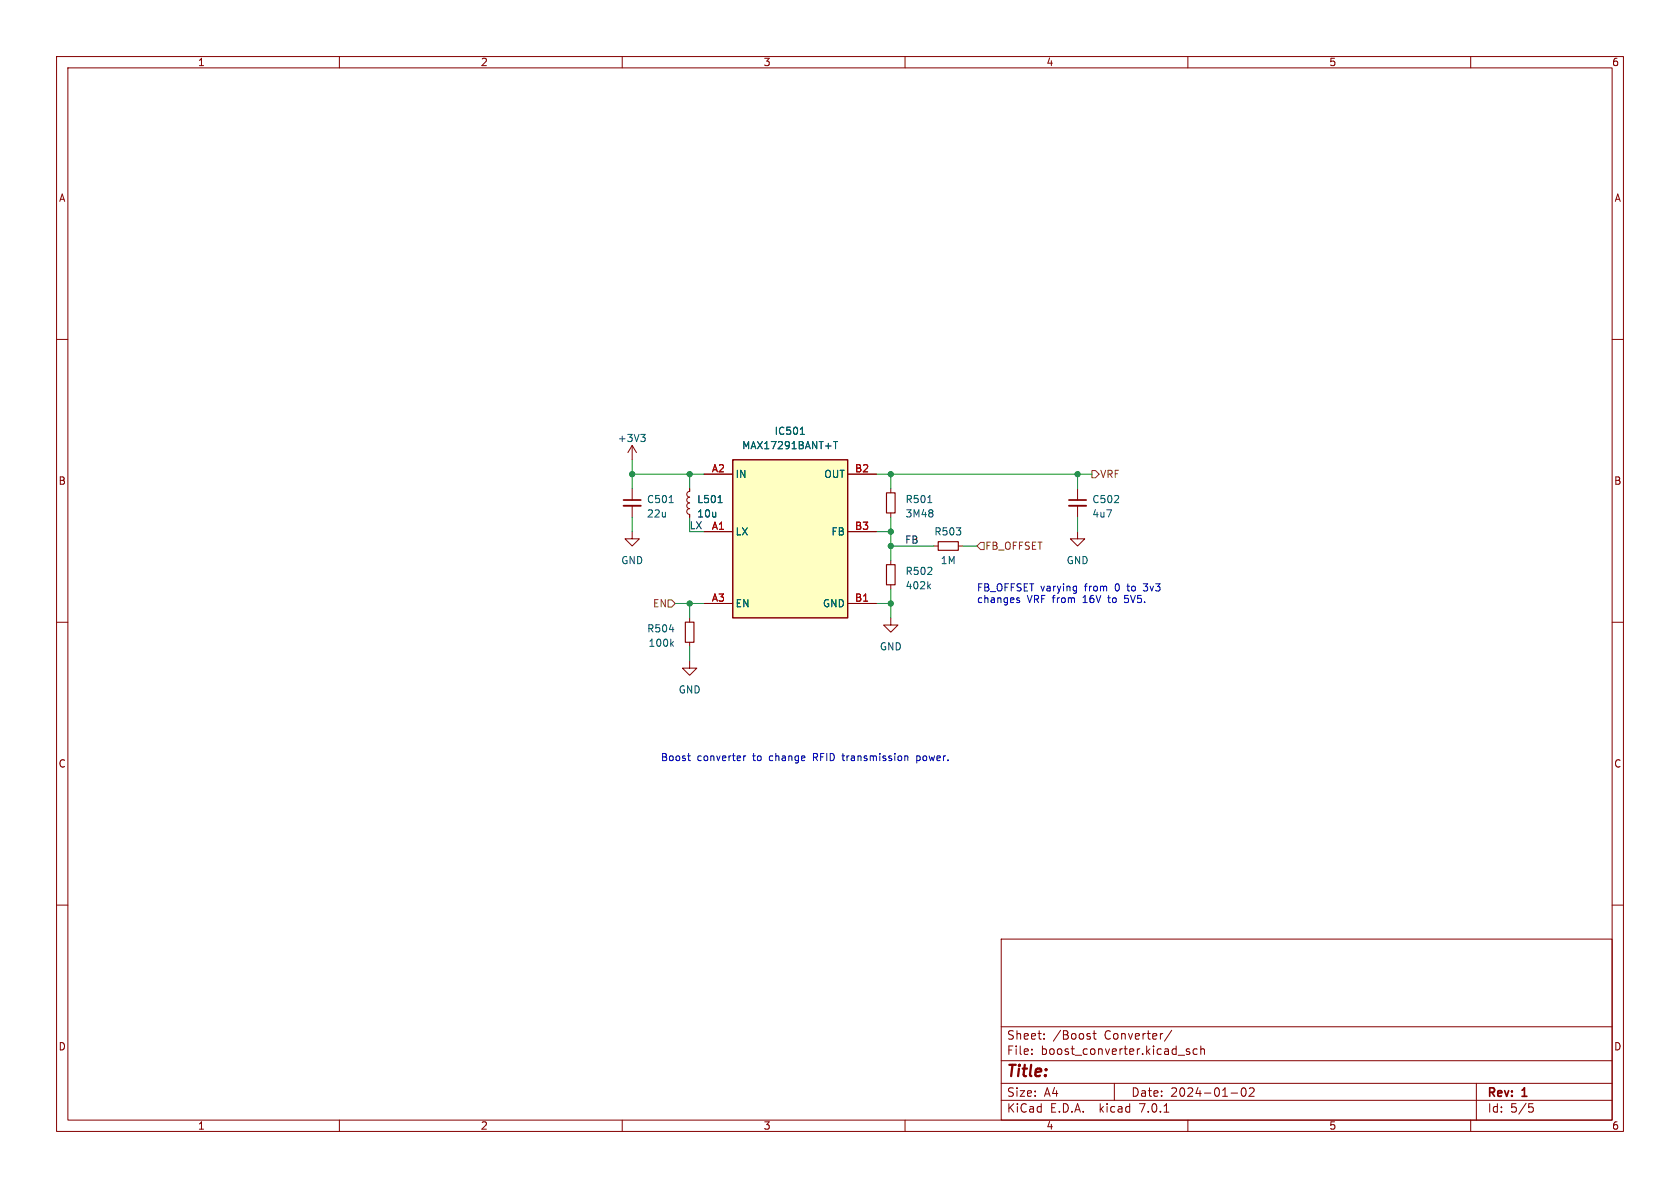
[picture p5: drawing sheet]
<svg xmlns="http://www.w3.org/2000/svg" width="297mm" height="210mm" viewBox="0 0 297 210" stroke-linecap="round" stroke-linejoin="round" font-family="sans-serif">
<g fill="none" stroke="#840000" stroke-width=".18">
<path d="M10 10h277v190h-277zM12 12h273v186h-273zM60 10v2M110 10v2M160 10v2M210 10v2M260 10v2M10 60h2M285 60h2M111.8 78.7l-.8 1.3M111.8 78.7v2.6M111.8 78.7l.7 1.3"/>
<path d="M111.8 94v1.3h1.2l-1.2 1.2-1.3-1.2h1.3M111.8 86.4v2M111.8 89.4v2M121.9 86.4v.5l-.3 .1-.2 .4 .2 .3 .3 .2-.3 .1-.2 .4 .2 .3 .3 .2-.3 .1-.2 .4 .2 .4 .3 .1-.3 .2-.2 .3 .2 .4 .3 .1v.5M124.5 94h5M124.5 83.8h5M149.9 94h5M149.9 83.8h5M157.5 86.4v.7M157.5 90.7v.7M157.5 99.1v.7M165.1 96.5h.8"/>
<path d="M169.4 96.5h.8M190.5 94v1.3h1.3l-1.3 1.2-1.3-1.2h1.3M190.5 86.4v2M190.5 89.4v2M10 110h2M121.9 116.8v1.3h1.3l-1.3 1.3-1.3-1.3h1.3M121.9 109.2v.8M121.9 113.5v.8M124.5 106.7h5M149.9 106.7h5M157.5 109.2v1.3h1.2l-1.2 1.3-1.3-1.3h1.3M157.5 103.4v.7"/>
<path d="M285 110h2M10 160h2M285 160h2M177 166h108v32h-108zM60 198v2M110 198v2M160 198v2M177 194.5h108M177 191.5h108M177 187.5h108M177 181.5h108M182.4 186.3v.1"/>
<path d="M182.4 185.5v.1M184.6 183.6v.1M184.6 182.8v.1M192.7 183.3v.3M193.2 182.7h.6M193.4 182.2v1.3l.4 .2M197 191.5v3M205.8 196.6h.8M207.1 182.1l-1.2 2M210 198v2M210.3 185.5l-.4-.1-.2 .2 .1 .2 .5 .2v.3h-.6M211.6 185.5l-.4-.1-.3 .3v.4l.2 .2h.5"/>
<path d="M212.3 185.5l.2-.1 .4 .1v.9M212.3 184.9v1.5M217.6 193.2h1.2M219.6 192.4l.2-.1a.81 .81 0 0 1 .6 .6 .81 .81 0 0 1-.3 .8l-.2 .1a.81 .81 0 0 1-.6-.6 .81 .81 0 0 1 .3-.8zM220.9 192.4l.5-.1 .2 .1 .1 .3-.9 1.1h.9M260 198v2M261 191.5v6.5M270.3 195.1h.7M270.4 195.7h.4l.3 .3-.2 .5-.5 .1"/>
</g>
<path d="M113.3 76.8h.8l-.5 .5M113.8 77.3l.3 .2v.3l-.3 .3M141.5 76.8h.7M147.4 78.1h.7M147.7 78.1v1.2M118.3 88.9h.7M127 88.9h.7M164 88.9h.7M118.7 113.8l.4 .5M119.1 113.4l-.5 .5M164.1 103.6l.4 .5M164.5 103.2l-.5 .5" fill="none" stroke="#006464" stroke-width=".18"/>
<path d="M156.7 87.1h1.5v3.6h-1.5zM156.7 99.8h1.5v3.6h-1.5zM165.9 95.8h3.5v1.5h-3.5zM121.2 110h1.5v3.5h-1.5z" fill="none" stroke="#840000" stroke-width=".2"/>
<path d="M129.5 81.3h20.4v27.9h-20.4z" fill="#ffffc2" stroke="#ffffc2" stroke-width=".18"/>
<path d="M129.5 81.3h20.4v27.9h-20.4z" fill="none" stroke="#840000" stroke-width=".25"/>
<path d="M110.2 89.4h3.1M189 89.4h3" fill="none" stroke="#840000" stroke-width=".33"/>
<path d="M110.2 88.4h3.1M189 88.4h3" fill="none" stroke="#840000" stroke-width=".3"/>
<path d="M173.4 95.9h.6v1.3h-.6l-.7-.7zM193 83.2h.7l.6 .6-.6 .7h-.7zM118.1 106h.6l.7 .7-.7 .6h-.6z" fill="none" stroke="#725600" stroke-width=".18"/>
<path d="M179.9 106.1l.3 .1 .1 .1-.2 .2h-.2M179.9 105.7h.3M190 103.6l.3 .1M190.3 103.6v1l-.1 .2M190.3 104.4l-.3 .1M121.6 133.6h.4M121.9 134.5h.1M131.5 133.6v.9M131.8 133.6l-.3 .3M160 133.7l.1-.1 .3 .1 .1 .8M160 133.6v.9" fill="none" stroke="#0000c2" stroke-width=".18"/>
<g fill="none" stroke="#009600" stroke-width=".18">
<path d="M111.8 81.3v5.1M111.8 91.4v2.6M111.8 83.8h12.7M121.9 83.8v2.6M121.9 91.4v2.6M154.9 83.8h38.1M154.9 94h2.6M157.5 96.5h7.6M157.5 83.8v2.6M157.5 91.4v7.7M170.2 96.5h2.5M190.5 83.8v2.6"/>
<path d="M190.5 91.4v2.6M119.4 106.7h5.1M121.9 106.7v2.5M121.9 114.3v2.5M154.9 106.7h2.6M157.5 104.1v5.1"/>
</g>
<g fill="#009600" stroke="#009600" stroke-width=".18">
<circle cx="111.8" cy="83.8" r=".46"/>
<circle cx="121.9" cy="83.8" r=".46"/>
<circle cx="157.5" cy="96.5" r=".46"/>
<circle cx="157.5" cy="94" r=".46"/>
<circle cx="121.9" cy="106.7" r=".46"/>
<circle cx="157.5" cy="106.7" r=".46"/>
<circle cx="190.5" cy="83.8" r=".46"/>
<circle cx="157.5" cy="83.8" r=".46"/>
</g>
<text font-size="2.8" fill="#840000" x="178" y="190.8">Title:</text>
<g font-size="2.1" fill="#840000">
<text x="178" y="183.9">Sheet:</text>
<text x="186.2" y="183.9">/Boost</text>
<text x="195.2" y="183.9">Converter/</text>
<text x="178" y="186.6">File:</text>
<text x="184" y="186.6">boost_converter.kicad_sch</text>
<text x="178" y="196.8">KiCad</text>
<text x="178" y="194">Size:</text>
<text x="184.6" y="194">A4</text>
<text x="185.7" y="196.8">E.D.A.</text>
<text x="194.4" y="196.8">kicad</text>
<text x="200" y="194">Date:</text>
<text x="201.5" y="196.8">7.0.1</text>
<text x="206.9" y="194">2024-01-02</text>
<text x="263" y="194.2">Rev:</text>
<text x="263" y="196.8">Id:</text>
<text x="267" y="196.8">5/5</text>
<text x="269.2" y="194.2">1</text>
</g>
<g font-size="1.8" fill="#840000">
<text x="35" y="11.8">1</text>
<text x="85" y="11.8">2</text>
<text x="135" y="11.8">3</text>
<text x="185" y="11.8">4</text>
<text x="235" y="11.8">5</text>
<text x="285" y="11.8">6</text>
<text x="10.4" y="35.8">A</text>
<text x="285.4" y="35.8">A</text>
<text x="10.3" y="85.8">B</text>
<text x="285.3" y="85.8">B</text>
<text x="10.3" y="135.8">C</text>
<text x="285.3" y="135.8">C</text>
<text x="10.3" y="185.8">D</text>
<text x="285.3" y="185.8">D</text>
<text x="35" y="199.8">1</text>
<text x="85" y="199.8">2</text>
<text x="135" y="199.8">3</text>
<text x="185" y="199.8">4</text>
<text x="235" y="199.8">5</text>
<text x="285" y="199.8">6</text>
</g>
<g font-size="1.8" fill="#006464">
<text x="136.9" y="77">IC501</text>
<text x="109.2" y="78.3">+3V3</text>
<text x="131.1" y="79.6">MAX17291BANT+T</text>
<text x="114.3" y="89.1">C501</text>
<text x="123.2" y="89.1">L501</text>
<text x="130" y="84.6">IN</text>
<text x="145.6" y="84.6">OUT</text>
<text x="160" y="89.1">R501</text>
<text x="193" y="89.1">C502</text>
<text x="114.3" y="91.6">22u</text>
<text x="123.2" y="91.6">10u</text>
<text x="130" y="94.8">LX</text>
<text x="146.9" y="94.8">FB</text>
<text x="160" y="91.6">3M48</text>
<text x="165.1" y="94.8">R503</text>
<text x="193" y="91.6">4u7</text>
<text x="109.8" y="99.9">GND</text>
<text x="160" y="101.8">R502</text>
<text x="166.2" y="99.9">1M</text>
<text x="188.5" y="99.9">GND</text>
<text x="130" y="107.5">EN</text>
<text x="145.4" y="107.5">GND</text>
<text x="160" y="104.3">402k</text>
<text x="114.3" y="112">R504</text>
<text x="114.6" y="114.5">100k</text>
<text x="155.5" y="115.1">GND</text>
<text x="119.9" y="122.7">GND</text>
</g>
<g font-size="1.8" fill="#a90000">
<text x="125.8" y="83.6">A2</text>
<text x="151.1" y="83.6">B2</text>
<text x="125.8" y="93.7">A1</text>
<text x="151.1" y="93.7">B3</text>
<text x="125.8" y="106.4">A3</text>
<text x="151.1" y="106.4">B1</text>
</g>
<g font-size="1.8" fill="#725600">
<text x="194.5" y="84.6">VRF</text>
<text x="174.2" y="97.3">FB_OFFSET</text>
<text x="115.3" y="107.5">EN</text>
</g>
<text font-size="1.8" fill="#009600" x="121.9" y="93.6">LX</text>
<text font-size="1.8" fill="#0f0f0f" x="160" y="96.2">FB</text>
<g font-size="1.8" fill="#0000c2">
<text x="172.7" y="104.6">FB_OFFSET varying</text>
<text x="172.7" y="106.7">changes</text>
<text x="181.6" y="106.7">VRF from</text>
<text x="191.6" y="106.7">16V</text>
<text x="191.8" y="104.6">from</text>
<text x="196.2" y="106.7">to</text>
<text x="197.3" y="104.6">0</text>
<text x="199.2" y="106.7">5V5.</text>
<text x="199.6" y="104.6">to</text>
<text x="202.6" y="104.6">3v3</text>
<text x="116.8" y="134.6">Boost</text>
<text x="123.3" y="134.6">converter</text>
<text x="133.2" y="134.6">to</text>
<text x="136.1" y="134.6">change</text>
<text x="144" y="134.6">RFID transmission</text>
<text x="162.5" y="134.6">power.</text>
</g>
</svg>
